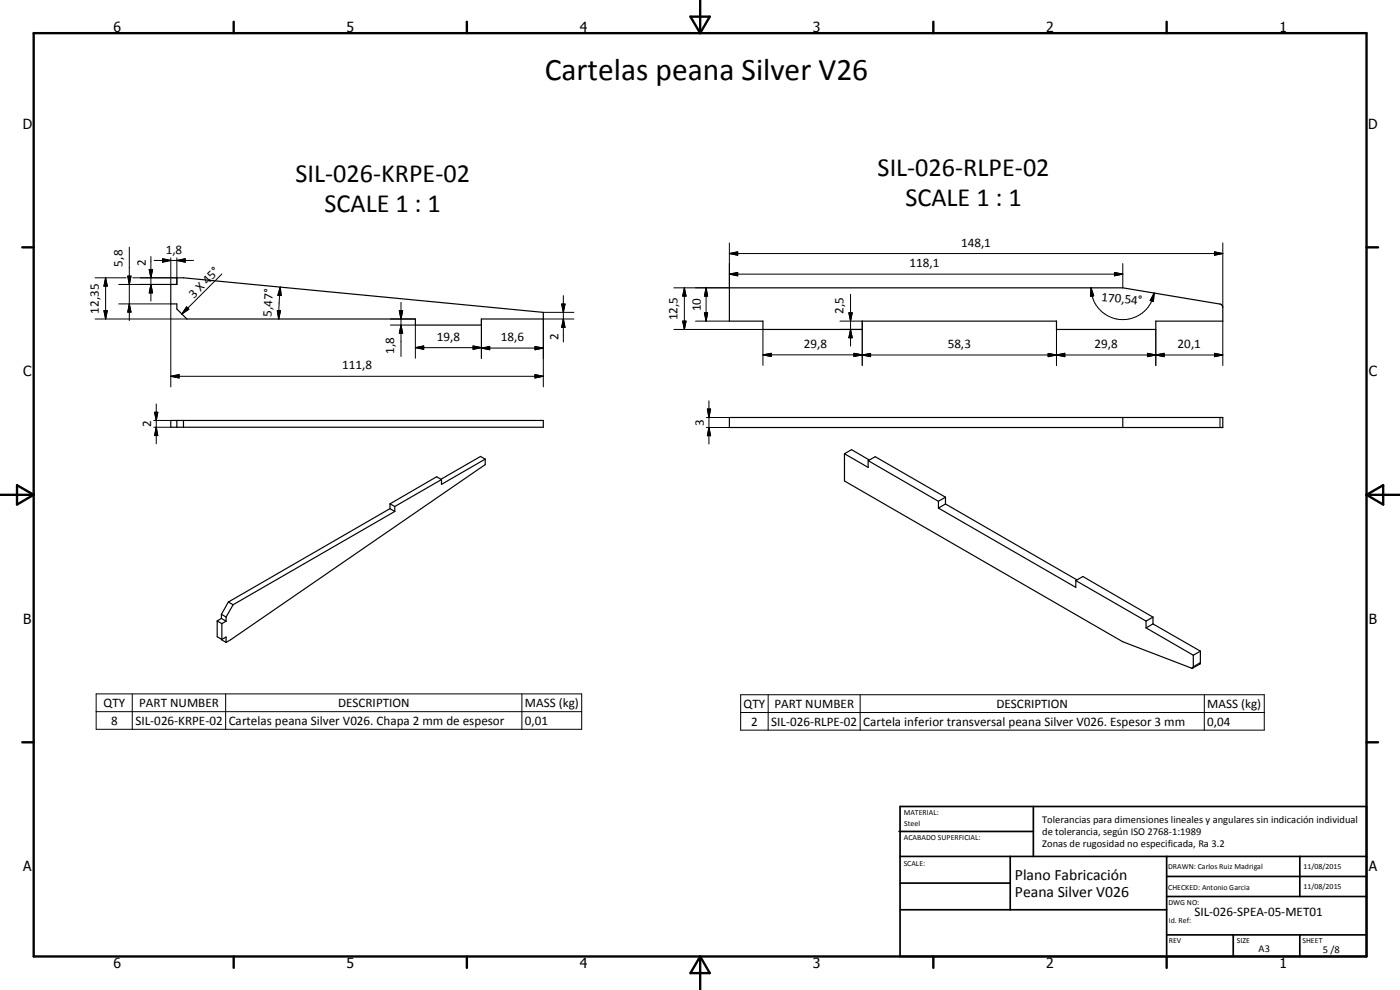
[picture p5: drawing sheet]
<svg xmlns="http://www.w3.org/2000/svg" width="420mm" height="297mm" viewBox="0 0 420 297" stroke-linecap="round" stroke-linejoin="round" font-family="sans-serif">
<g fill="none" stroke="#000" stroke-width=".35">
<path d="M53.1 83.4h2l108 10.3v2h-18.6v1.8h-19.8v-1.8h-68.6l-3-3v-1.5h-1.8v-5.9h1.8zM218.9 86.4h118.1l29.3 4.9 .5 .4 .2 .5v4.2h-20.1v2.4h-29.8v-2.4h-58.3v2.4h-29.8v-2.4h-10.1zM51.3 126.2h111.8v2h-111.8zM53.1 126.2v2M55.1 126.2v2M145.6 137.8v1.6l-77.8 53.3M145.6 137.8l-13.1 7.5v-1.4M145.6 137.8l-1.4-.9-11.9 6.9M218.9 125.3h148.1v3h-148.1zM253.4 136.1v8.2l83.5 48.2 20.8 8 .4-.3v-3.6M253.4 136.1l2.2-1.2 5.3 3.1M253.4 136.1l7.2 4.2v-2.1"/>
<path d="M260.6 138.2l2.1-1.2 21 12.2M260.6 138.2l21 12.2M337 125.3v3M117 152.6l1.5 .9M117 152.6l-48.5 28M117 151.2l1.5 .8M117 151.2v1.4M118.5 152v1.5M118.5 153.5l-48.5 27.9M132.5 143.9l-14 8.1M132.5 143.9l-1.4-.9-14.1 8.2M281.6 152.4l41.3 23.8v-2"/>
<path d="M281.6 150.4v2M283.7 149.2v2M283.7 151.2l39.5 22.8M283.7 151.2l-2.1 1.2M283.7 149.2l-2.1 1.2M322.9 174.2l2.1-1.2 21 12.2M322.9 174.2l21 12.2M65.2 186.3v4.8l1.4 .8M65.2 186.3l1.4 .8M66.5 184.3l1.3 .8M66.5 184.3v1.2M66.5 191.8l1.3 .9"/>
<path d="M66.5 185.5l1.3 .9M66.5 185.5l-1.3 .8M66.6 191.9l1.2-.8v1.6M66.6 187.1v4.8M67.8 185.1v1.3M67.8 186.4l-1.2 .7M68.5 180.6l1.5 .8M68.5 180.6l-2 3.7M70 181.4l-2.2 3.7M343.9 188.4l14.2 8.2M343.9 186.4v2M346 185.2v2"/>
<path d="M346 187.2l14.2 8.2M346 185.2l-2.1 1.2M346 187.2l-2.1 1.2M360.2 195.4v3.7l-2.3 1.3M360.2 195.4l-2.1 1.2"/>
</g>
<g fill="none" stroke="#000" stroke-width=".3">
<path d="M38.8 74.2v22M45.3 77v13.3M46.3 78.1h11.8M48.8 77.6l2.5 .5-2.5 .6zM51.3 77.4v7.9M53.1 78.1l2.5-.5v1.1zM53.1 77.4v7.9h-17.5M218.9 76.1l2.5-.5v1zM218.9 72.9v13.5h-16.7M218.9 76.1h148.1M337 79.1v7.3M364.5 75.6l2.5 .5-2.5 .5z"/>
<path d="M367 72.9v19.3M28.5 95.7h27.6M28.5 83.4h9.3M31.2 93.2h1l-.5 2.5zM31.7 83.4l.5 2.5h-1zM31.7 83.4v12.3M35.6 91.2h15.7v24.9M38.3 82.8h1l-.5 2.5zM38.8 91.2l.5 2.4h-1zM39.8 83.4h13.3M44.8 80.9h1l-.5 2.5zM45.3 85.3l.5 2.6h-1z"/>
<path d="M56 92.1l.7 .7-2.1 1.4zM66.6 82.2l-12 12M83.2 93.2h1l-.6 2.5zM84.1 86.1l.3 2.6-1-.1zM84.1 86.1l-.5 9.6M117.2 95.7h7.5M117.2 97.5h7.5v10M119.8 93.2h1.1l-.6 2.5zM120.3 97.5l.6 2.5h-1.1zM120.3 90.7v16.3M144.5 95.7v11.9M163.1 93.7h9.1"/>
<path d="M168.6 91.2h1l-.5 2.5zM169.1 95.7l.5 2.5h-1zM169.1 88.7v13.9M172.2 95.7h-9.1v20.4M202.2 98.8h26.8v10.8M204.9 96.4h1l-.5 2.4zM205.4 86.4l.5 2.5h-1zM205.4 86.4v12.4M208.7 96.4h10.2M211.4 93.9h1l-.5 2.5zM211.9 86.4l.5 2.5h-1zM211.9 86.4v10"/>
<path d="M218.9 82.3l2.5-.6v1.1zM218.9 82.3h118.1M252.1 96.4h6.7v13.3M252.1 98.8h6.7M254.8 93.9h1l-.5 2.5zM255.3 98.8l.5 2.5h-1zM255.3 88.3v15.5M317.1 96.4v13.3M327.4 86.4l.8 2.4-.9 .1zM327.4 86.4a9.6 9.6 0 0 0 7.7 9.3 9.5 9.5 0 0 0 10.5-5.4l.8-2.4M334.5 81.7l2.5 .6-2.5 .5zM346.4 87.9l-.3 2.6-.9-.3z"/>
<path d="M346.9 98.8v10.9M367 96.4v13.3M51.3 112.9l2.5-.5v1zM51.3 112.9h111.8M124.7 104.3l2.5-.5v1zM124.7 104.3h19.8M142 103.8l2.5 .5-2.5 .5zM144.5 104.4l2.5-.4v.9zM144.5 104.4h18.6M160.6 112.4l2.5 .5-2.5 .5zM160.6 104l2.5 .4-2.5 .5zM229 106.5l2.5-.5v1z"/>
<path d="M229 106.5h29.8M256.3 106l2.5 .5-2.5 .5zM258.8 106.5l2.5-.5v1zM258.8 106.5h108.2M314.6 106l2.5 .5-2.5 .5zM314.6 106v1l5-1v1zM317.1 106.5l2.5-.5v1zM344.4 106l2.5 .5-2.5 .5zM344.4 106l5 1v-1l-5 1zM346.9 106.5l2.5-.5v1zM364.5 106l2.5 .5-2.5 .5zM46.1 128.2h5.2"/>
<path d="M46.1 126.2h5.2M46.4 123.7h1l-.5 2.5zM46.9 128.2l.5 2.5h-1zM46.9 121.2v12M212 125.3h6.9M212 128.3h6.9M212.3 122.7h1l-.5 2.6zM212.8 128.3l.5 2.4h-1zM212.8 120.3v12.9M366.1 125.3v3M360.2 198.8l-2.1 1.2M28.9 208.2h145.7v10.6h-145.7z"/>
<path d="M28.9 213.5h145.7M39.7 208.2v10.6M67.7 208.2v10.6M156.6 208.2v10.6M222.3 208.4h157.1v10.7h-157.1zM222.3 213.8h157.1M230.5 208.4v10.7M258.1 208.4v10.7M361.4 208.4v10.7"/>
</g>
<g fill="none" stroke="#000" stroke-width=".71">
<path d="M10.1 9.9h400v277.1h-400zM70.1 6.5v3.4M140.1 6.5v3.4M207.2 5h5.8l-2.9 4.9zM210.1 0v9.9M280.1 6.5v3.4M350.1 6.5v3.4M6.7 74.2h3.4M410.1 74.2h3.5M.1 148.5h10M5.1 145.6l5 2.9-5 2.9zM410.1 148.5h10"/>
<path d="M410.1 148.5l5-2.9v5.8zM6.7 222.7h3.4M410.1 222.7h3.5M70.1 287v3.4M140.1 287v3.4M210.1 287v10M210.1 287l2.9 5h-5.8zM280.1 287v3.4M350.1 287v3.4"/>
</g>
<g fill="none" stroke="#000" stroke-width=".51">
<path d="M269.8 249.5h40.3M270.1 242h140v45h-140zM270.1 257h140M303.2 257v16M310.1 242v15M350.1 257v30M390.1 257v12M270.1 265h33.1M270.1 273h80M350.1 269h60M350.1 263h60M350.1 280.5h60"/>
<path d="M370.1 280.5v6.5M390.1 280.5v6.5"/>
</g>
<g fill="#000">
<path d="M48.8 77.6l2.5 .5-2.5 .6zM53.1 78.1l2.5-.5v1.1zM218.9 76.1l2.5-.5v1zM364.5 75.6l2.5 .5-2.5 .5zM31.2 93.2h1l-.5 2.5zM31.7 83.4l.5 2.5h-1zM38.3 82.8h1l-.5 2.5zM38.8 91.2l.5 2.4h-1zM44.8 80.9h1l-.5 2.5zM45.3 85.3l.5 2.6h-1zM56 92.1l.7 .7-2.1 1.4zM83.2 93.2h1l-.6 2.5z"/>
<path d="M84.1 86.1l.3 2.6-1-.1zM119.8 93.2h1.1l-.6 2.5zM120.3 97.5l.6 2.5h-1.1zM168.6 91.2h1l-.5 2.5zM169.1 95.7l.5 2.5h-1zM204.9 96.4h1l-.5 2.4zM205.4 86.4l.5 2.5h-1zM211.4 93.9h1l-.5 2.5zM211.9 86.4l.5 2.5h-1zM218.9 82.3l2.5-.6v1.1zM254.8 93.9h1l-.5 2.5zM327.4 86.4l.8 2.4-.9 .1z"/>
<path d="M334.5 81.7l2.5 .6-2.5 .5zM346.4 87.9l-.3 2.6-.9-.3zM51.3 112.9l2.5-.5v1zM124.7 104.3l2.5-.5v1zM142 103.8l2.5 .5-2.5 .5zM144.5 104.4l2.5-.4v.9zM160.6 112.4l2.5 .5-2.5 .5zM160.6 104l2.5 .4-2.5 .5zM229 106.5l2.5-.5v1zM255.3 98.8l.5 2.5h-1zM256.3 106l2.5 .5-2.5 .5zM258.8 106.5l2.5-.5v1z"/>
<path d="M314.6 106l2.5 .5-2.5 .5zM317.1 106.5l2.5-.5v1zM344.4 106l2.5 .5-2.5 .5zM346.9 106.5l2.5-.5v1zM364.5 106l2.5 .5-2.5 .5zM46.4 123.7h1l-.5 2.5zM46.9 128.2l.5 2.5h-1zM212.3 122.7h1l-.5 2.6zM212.8 128.3l.5 2.4h-1z"/>
</g>
<text font-size="9.4" x="163.5" y="24">Cartelas peana Silver V26</text>
<g font-size="7.9">
<text x="263.4" y="52.9">SIL-026-RLPE-02</text>
<text x="88.7" y="54.7">SIL-026-KRPE-02</text>
<text x="97.4" y="63.7">SCALE 1 : 1</text>
<text x="271.7" y="61.9">SCALE 1 : 1</text>
</g>
<g font-size="4.7">
<text x="304.6" y="263.9">Plano Fabricación</text>
<text x="304.6" y="269.3">Peana Silver V026</text>
</g>
<g font-size="4.2">
<text x="34" y="9.6">6</text>
<text x="104" y="9.6">5</text>
<text x="174" y="9.6">4</text>
<text x="244" y="9.6">3</text>
<text x="314" y="9.6">2</text>
<text x="384" y="9.6">1</text>
<text x="6.8" y="38.7">D</text>
<text x="410.6" y="38.7">D</text>
<text x="7" y="112.9">C</text>
<text x="410.8" y="112.9">C</text>
<text x="7" y="187.1">B</text>
<text x="410.8" y="187.1">B</text>
<text x="7" y="261.4">A</text>
<text x="410.8" y="261.4">A</text>
<text x="34" y="290.4">6</text>
<text x="104" y="290.4">5</text>
<text x="174" y="290.4">4</text>
<text x="244" y="290.4">3</text>
<text x="314" y="290.4">2</text>
<text x="384" y="290.4">1</text>
</g>
<g font-size="3.9">
<text x="49.7" y="76.1">1,8</text>
<text x="288.4" y="74">148,1</text>
<text x="36.8" y="80" transform="rotate(-90 36.8 80)">5,8</text>
<text x="43.8" y="79.8" transform="rotate(-90 43.8 79.8)">2</text>
<text x="273" y="80.2">118,1</text>
<text x="58.2" y="89.6" transform="rotate(-45 58.2 89.6)">3 X 45°</text>
<text x="29.7" y="94.1" transform="rotate(-90 29.7 94.1)">12,35</text>
<text x="81.5" y="95" transform="rotate(-87 81.5 95)">5,47°</text>
<text x="210.3" y="93.4" transform="rotate(-90 210.3 93.4)">10</text>
<text x="253.2" y="94.1" transform="rotate(-90 253.2 94.1)">2,5</text>
<text x="330.5" y="90.4" transform="rotate(5 330.5 90.4)">170,54°</text>
<text x="167.6" y="101.9" transform="rotate(-90 167.6 101.9)">2</text>
<text x="203.4" y="96.1" transform="rotate(-90 203.4 96.1)">12,5</text>
<text x="118.3" y="106.3" transform="rotate(-90 118.3 106.3)">1,8</text>
<text x="131.1" y="102.3">19,8</text>
<text x="150.3" y="102.4">18,6</text>
<text x="241.2" y="104.4">29,8</text>
<text x="284.4" y="104.5">58,3</text>
<text x="328.5" y="104.4">29,8</text>
<text x="353.4" y="104.4">20,1</text>
<text x="102.7" y="110.8">111,8</text>
<text x="45.4" y="128.2" transform="rotate(-90 45.4 128.2)">2</text>
<text x="211.2" y="127.8" transform="rotate(-90 211.2 127.8)">3</text>
<text x="31.1" y="212.1">QTY</text>
<text x="41.8" y="212.1">PART NUMBER</text>
<text x="101.5" y="212.1">DESCRIPTION</text>
<text x="157.6" y="212.2">MASS (kg)</text>
<text x="223.2" y="212.4">QTY</text>
<text x="232.4" y="212.4">PART NUMBER</text>
<text x="299" y="212.4">DESCRIPTION</text>
<text x="362.3" y="212.5">MASS (kg)</text>
<text x="33.3" y="217.5">8</text>
<text x="40.6" y="217.5">SIL-026-KRPE-02</text>
<text x="68.7" y="217.6">Cartelas peana Silver V026. Chapa 2 mm de espesor</text>
<text x="157.6" y="217.5">0,01</text>
<text x="225.4" y="217.7">2</text>
<text x="231.5" y="217.7">SIL-026-RLPE-02</text>
<text x="259.1" y="217.8">Cartela inferior transversal peana Silver V026. Espesor 3 mm</text>
<text x="362.3" y="217.7">0,04</text>
<text x="358.5" y="275">SIL-026-SPEA-05-MET01</text>
</g>
<g font-size="3.1">
<text x="312.7" y="246.8">Tolerancias para dimensiones lineales y angulares sin indicación individual</text>
<text x="312.7" y="250.4">de tolerancia, según ISO 2768-1:1989</text>
<text x="312.7" y="254">Zonas de rugosidad no especificada, Ra 3.2</text>
<text x="377.7" y="285.6">A3</text>
<text x="397" y="285.9">5 /8</text>
</g>
<g font-size="2.4">
<text x="271.2" y="244.4">MATERIAL:</text>
<text x="271.3" y="252">ACABADO SUPERFICIAL:</text>
<text x="271.4" y="247.9">Steel</text>
<text x="271.2" y="259.7">SCALE:</text>
<text x="350.6" y="260.8">DRAWN: Carlos Ruiz Madrigal</text>
<text x="391.2" y="260.6">11/08/2015</text>
<text x="350.6" y="267">CHECKED: Antonio Garcia</text>
<text x="391.2" y="266.7">11/08/2015</text>
<text x="350.6" y="271.4">DWG NO:</text>
<text x="350.8" y="276.9">Id. Ref:</text>
<text x="350.8" y="282.8">REV</text>
<text x="371.2" y="282.9">SIZE</text>
<text x="390.9" y="282.9">SHEET</text>
</g>
</svg>
